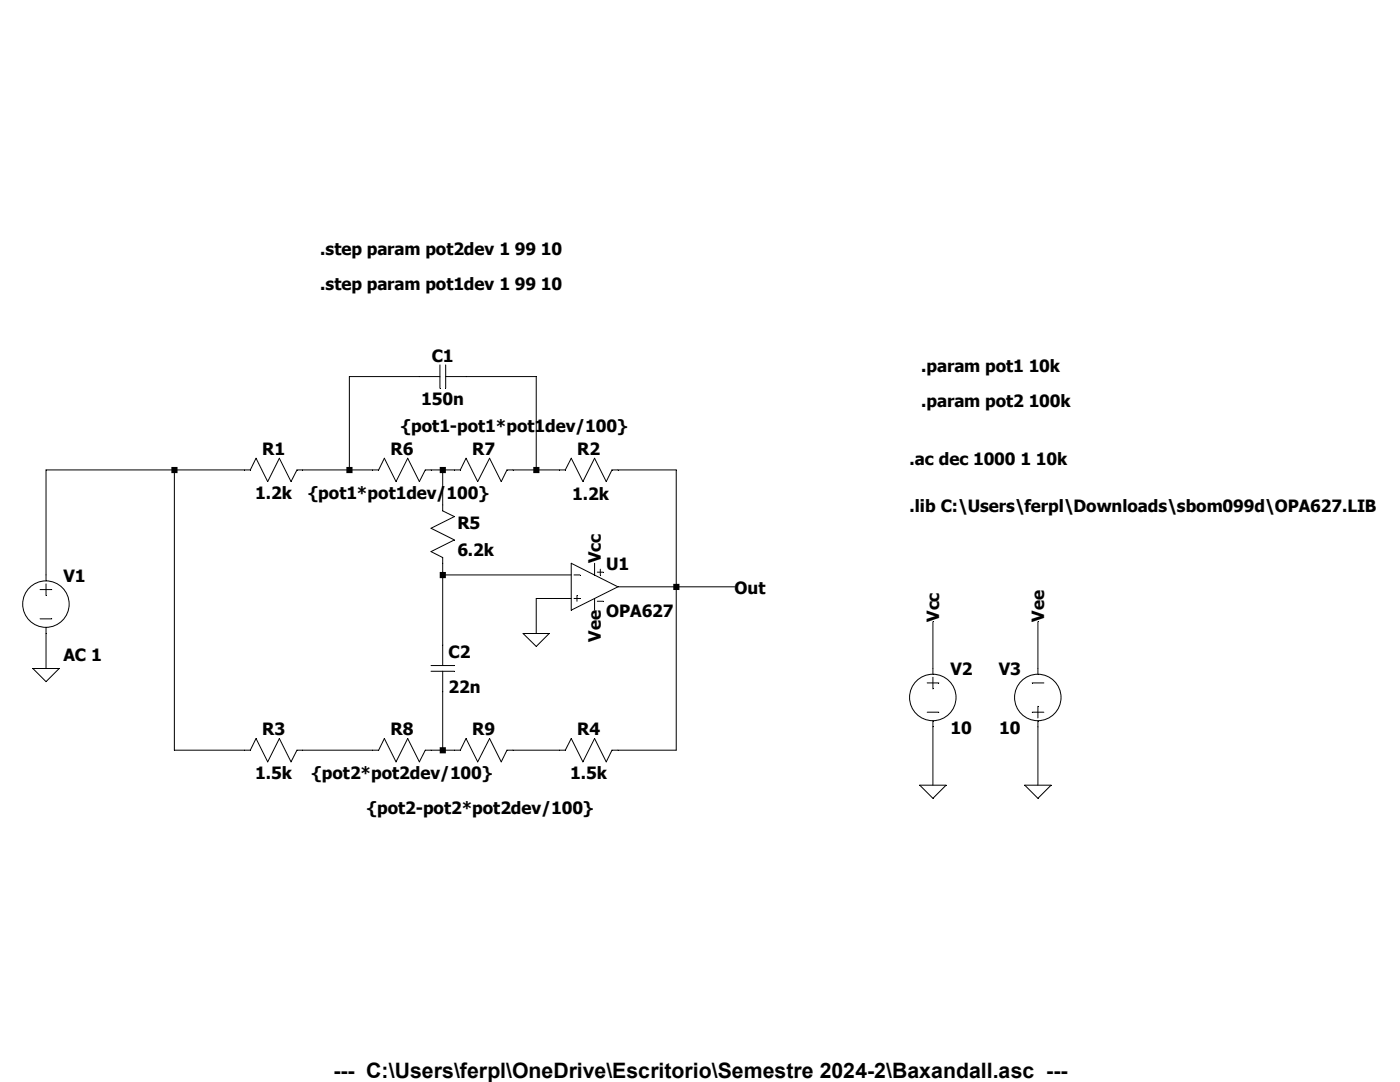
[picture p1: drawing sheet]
Version 4
SHEET 1 1412 680
WIRE 96 -160 0 -160
WIRE 256 -160 160 -160
WIRE -240 -32 -416 -32
WIRE -144 -32 -240 -32
WIRE 0 -32 0 -160
WIRE 0 -32 -64 -32
WIRE 32 -32 0 -32
WIRE 128 -32 112 -32
WIRE 144 -32 128 -32
WIRE 256 -32 256 -160
WIRE 256 -32 224 -32
WIRE 288 -32 256 -32
WIRE 448 -32 368 -32
WIRE 128 16 128 -32
WIRE -416 112 -416 -32
WIRE 128 112 128 96
WIRE 304 112 128 112
WIRE 448 128 448 -32
WIRE 448 128 368 128
WIRE 528 128 448 128
WIRE 304 144 256 144
WIRE 256 192 256 144
WIRE 128 208 128 112
WIRE -416 240 -416 192
WIRE 800 240 800 176
WIRE 944 240 944 176
WIRE -240 352 -240 -32
WIRE -144 352 -240 352
WIRE 32 352 -64 352
WIRE 128 352 128 272
WIRE 128 352 112 352
WIRE 144 352 128 352
WIRE 288 352 224 352
WIRE 448 352 448 128
WIRE 448 352 368 352
WIRE 800 400 800 320
WIRE 944 400 944 320
FLAG 256 192 0
FLAG 528 128 Out
FLAG -416 240 0
FLAG 800 176 Vcc
FLAG 944 176 Vee
FLAG 336 160 Vee
FLAG 800 400 0
FLAG 944 400 0
FLAG 336 96 Vcc
SYMBOL OpAmps\\opamp2 336 64 R0
SYMATTR InstName U1
SYMATTR Value OPA627
SYMBOL res -48 -48 R90
WINDOW 0 0 56 VBottom 2
WINDOW 3 32 56 VTop 2
SYMATTR InstName R1
SYMATTR Value 1.2k
SYMBOL res 384 -48 R90
WINDOW 0 0 56 VBottom 2
WINDOW 3 34 53 VTop 2
SYMATTR InstName R2
SYMATTR Value 1.2k
SYMBOL res -48 336 R90
WINDOW 0 0 56 VBottom 2
WINDOW 3 32 56 VTop 2
SYMATTR InstName R3
SYMATTR Value 1.5k
SYMBOL res 384 336 R90
WINDOW 0 0 56 VBottom 2
WINDOW 3 32 56 VTop 2
SYMATTR InstName R4
SYMATTR Value 1.5k
SYMBOL cap 160 -176 R90
WINDOW 0 0 32 VBottom 2
WINDOW 3 32 32 VTop 2
SYMATTR InstName C1
SYMATTR Value 150n
SYMBOL cap 112 208 R0
SYMATTR InstName C2
SYMATTR Value 22n
SYMBOL res 112 0 R0
SYMATTR InstName R5
SYMATTR Value 6.2k
SYMBOL res 128 -48 R90
WINDOW 0 0 56 VBottom 2
WINDOW 3 32 61 VTop 2
SYMATTR InstName R6
SYMATTR Value {pot1*pot1dev/100}
SYMBOL res 240 -48 R90
WINDOW 0 0 56 VBottom 2
WINDOW 3 -59 14 VTop 2
SYMATTR InstName R7
SYMATTR Value {pot1-pot1*pot1dev/100}
SYMBOL res 128 336 R90
WINDOW 0 0 56 VBottom 2
WINDOW 3 32 56 VTop 2
SYMATTR InstName R8
SYMATTR Value {pot2*pot2dev/100}
SYMBOL res 240 336 R90
WINDOW 0 0 56 VBottom 2
WINDOW 3 80 61 VTop 2
SYMATTR InstName R9
SYMATTR Value {pot2-pot2*pot2dev/100}
SYMBOL voltage -416 96 R0
WINDOW 123 24 124 Left 2
WINDOW 39 0 0 Left 0
SYMATTR InstName V1
SYMATTR Value ""
SYMATTR Value2 AC 1
SYMBOL voltage 800 224 R0
WINDOW 123 0 0 Left 0
WINDOW 39 0 0 Left 0
SYMATTR InstName V2
SYMATTR Value 10
SYMBOL voltage 944 336 R180
WINDOW 0 24 96 Left 2
WINDOW 3 24 16 Left 2
WINDOW 123 0 0 Left 0
WINDOW 39 0 0 Left 0
SYMATTR InstName V3
SYMATTR Value 10
TEXT 768 16 Left 2 !.lib C:\\Users\\ferpl\\Downloads\\sbom099d\\OPA627.LIB
TEXT 768 -48 Left 2 !.ac dec 1000 1 10k
TEXT 784 -176 Left 2 !.param pot1 10k
TEXT 784 -128 Left 2 !.param pot2 100k
TEXT -40 -288 Left 2 !.step param pot1dev 1 99 10
TEXT -40 -336 Left 2 !.step param pot2dev 1 99 10
